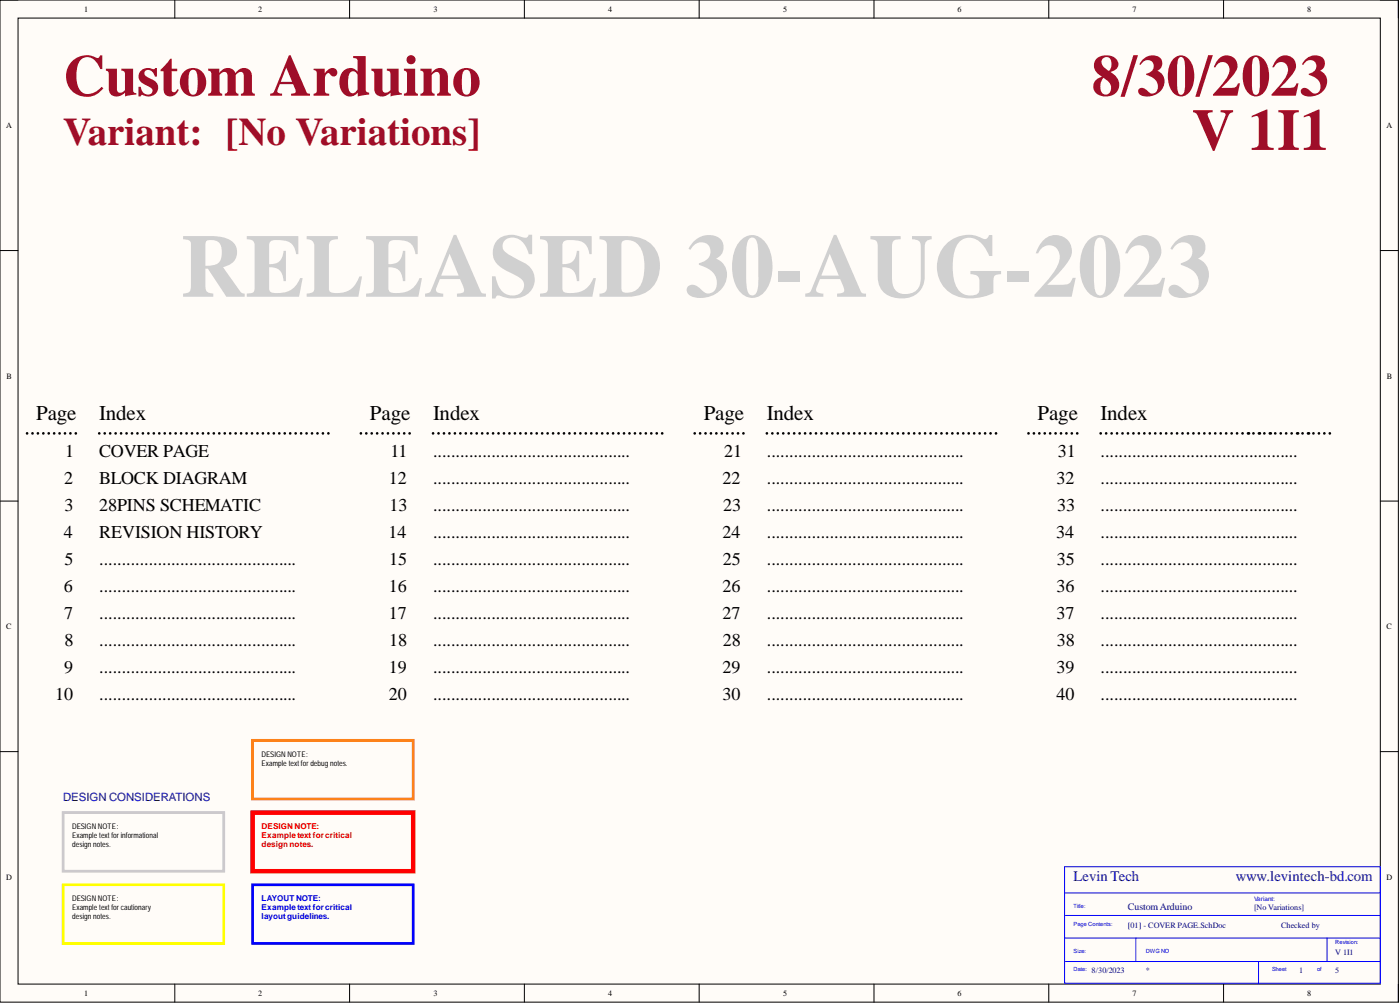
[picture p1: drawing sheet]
<svg xmlns="http://www.w3.org/2000/svg" width="393mm" height="282mm" viewBox="0 0 393 282" stroke-linecap="round" stroke-linejoin="round" font-family="sans-serif">
<path d="M0 0h392.9v281.3h-392.9z" fill-rule="evenodd" fill="#fffcf8"/>
<path d="M0 0h392.9v281.3h-392.9z" fill="none" stroke="#000" stroke-width=".28"/>
<path d="M5.1 5.1h382.7v271.2h-382.7z" fill-rule="evenodd" fill="#fffcf8"/>
<g fill="none" stroke="#000" stroke-width=".28">
<path d="M0 0h5.1M5.1 5.1h382.7v271.2h-382.7zM49.1 0v5.1M98.2 0v5.1M147.3 0v5.1M196.4 0v5.1M245.6 0v5.1M294.7 0v5.1M343.8 0v5.1M387.8 0h5.1v5.1M0 70.3h5.1M387.8 70.3h5.1"/>
<path d="M0 140.7h5.1M387.8 140.7h5.1M0 211h5.1M387.8 211h5.1M49.1 276.3v5M98.2 276.3v5M147.3 276.3v5M196.4 276.3v5M245.6 276.3v5M294.7 276.3v5M343.8 276.3v5M392.9 276.3v5"/>
</g>
<path d="M299.1 243.3h88.7v32.7h-88.7zM299.1 250.7h88.7M299.4 257h88.4M299.1 263.4h88.7M299.4 269.9h88.4M319.1 263.4v6.5M353.6 269.9v6.4M372.9 263.4v6.5" fill="none" stroke="#00f" stroke-width=".28"/>
<g fill="none" stroke="#000" stroke-width=".76">
<path d="M7.6 121.7h.1M9.1 121.7h.1M10.6 121.7h.1M12.2 121.7h.1M13.7 121.7h.1M15.2 121.7h.1M16.7 121.7h.1M18.3 121.7h.1M19.8 121.7h.1M21.3 121.7h.1M27.9 121.7h.1M29.4 121.7h.1"/>
<path d="M31 121.7h.1M32.5 121.7h.1M34 121.7h.1M35.6 121.7h.1M37.1 121.7h.1M38.6 121.7h.1M40.1 121.7h.1M41.7 121.7h.1M43.2 121.7h.1M44.7 121.7h.1M46.3 121.7h.1M47.8 121.7h.1"/>
<path d="M49.3 121.7h.1M50.9 121.7h.1M52.4 121.7h.1M53.9 121.7h.1M55.5 121.7h.1M57 121.7h.1M58.5 121.7h.1M60.1 121.7h.1M61.6 121.7h.1M63.1 121.7h.1M64.7 121.7h.1M66.2 121.7h.1"/>
<path d="M67.7 121.7h.1M69.3 121.7h.1M70.8 121.7h.1M72.3 121.7h.1M73.9 121.7h.1M75.4 121.7h.1M76.9 121.7h.1M78.5 121.7h.1M80 121.7h.1M81.5 121.7h.1M83.1 121.7h.1M84.6 121.7h.1"/>
<path d="M86.1 121.7h.1M87.7 121.7h.1M89.2 121.7h.1M90.7 121.7h.1M92.3 121.7h.1M101.4 121.7h.1M102.9 121.7h.1M104.4 121.7h.1M106 121.7h.1M107.5 121.7h.1M109 121.7h.1M110.5 121.7h.1"/>
<path d="M112 121.7h.1M113.6 121.7h.1M115.1 121.7h.1M121.7 121.7h.1M123.2 121.7h.1M124.7 121.7h.1M126.3 121.7h.1M127.8 121.7h.1M129.3 121.7h.1M130.9 121.7h.1M132.4 121.7h.1M133.9 121.7h.1"/>
<path d="M135.5 121.7h.1M137 121.7h.1M138.5 121.7h.1M140.1 121.7h.1M141.6 121.7h.1M143.1 121.7h.1M144.7 121.7h.1M146.2 121.7h.1M147.7 121.7h.1M149.3 121.7h.1M150.8 121.7h.1M152.3 121.7h.1"/>
<path d="M153.9 121.7h.1M155.4 121.7h.1M156.9 121.7h.1M158.5 121.7h.1M160 121.7h.1M161.5 121.7h.1M163.1 121.7h.1M164.6 121.7h.1M166.1 121.7h.1M167.6 121.7h.1M169.2 121.7h.1M170.7 121.7h.1"/>
<path d="M172.2 121.7h.1M173.8 121.7h.1M175.3 121.7h.1M176.9 121.7h.1M178.4 121.7h.1M179.9 121.7h.1M181.4 121.7h.1M183 121.7h.1M184.5 121.7h.1M186 121.7h.1M195.2 121.7h.1M196.7 121.7h.1"/>
<path d="M198.2 121.7h.1M199.7 121.7h.1M201.3 121.7h.1M202.8 121.7h.1M204.3 121.7h.1M205.8 121.7h.1M207.3 121.7h.1M208.9 121.7h.1M215.5 121.7h.1M217 121.7h.1M218.5 121.7h.1M220.1 121.7h.1"/>
<path d="M221.6 121.7h.1M223.1 121.7h.1M224.7 121.7h.1M226.2 121.7h.1M227.7 121.7h.1M229.3 121.7h.1M230.8 121.7h.1M232.3 121.7h.1M233.9 121.7h.1M235.4 121.7h.1M236.9 121.7h.1M238.4 121.7h.1"/>
<path d="M240 121.7h.1M241.5 121.7h.1M243.1 121.7h.1M244.6 121.7h.1M246.1 121.7h.1M247.6 121.7h.1M249.2 121.7h.1M250.7 121.7h.1M252.2 121.7h.1M253.8 121.7h.1M255.3 121.7h.1M256.8 121.7h.1"/>
<path d="M258.4 121.7h.1M259.9 121.7h.1M261.4 121.7h.1M263 121.7h.1M264.5 121.7h.1M266 121.7h.1M267.6 121.7h.1M269.1 121.7h.1M270.6 121.7h.1M272.2 121.7h.1M273.7 121.7h.1M275.2 121.7h.1"/>
<path d="M276.8 121.7h.1M278.3 121.7h.1M279.8 121.7h.1M289 121.7h.1M290.5 121.7h.1M292 121.7h.1M293.5 121.7h.1M295 121.7h.1M296.6 121.7h.1M298.1 121.7h.1M299.6 121.7h.1M301.1 121.7h.1"/>
<path d="M302.7 121.7h.1M309.2 121.7h.1M310.8 121.7h.1M312.3 121.7h.1M313.8 121.7h.1M315.4 121.7h.1M316.9 121.7h.1M318.4 121.7h.1M320 121.7h.1M321.5 121.7h.1M323 121.7h.1M324.6 121.7h.1"/>
<path d="M326.1 121.7h.1M327.6 121.7h.1M329.2 121.7h.1M330.7 121.7h.1M332.2 121.7h.1M333.8 121.7h.1M335.3 121.7h.1M336.8 121.7h.1M338.4 121.7h.1M339.9 121.7h.1M341.4 121.7h.1M343 121.7h.1"/>
<path d="M344.5 121.7h.1M346 121.7h.1M347.6 121.7h.1M349.1 121.7h.1M352.2 121.7h.1M355.2 121.7h.1M358.3 121.7h.1M359.8 121.7h.1M361.4 121.7h.1M362.9 121.7h.1M366 121.7h.1M369 121.7h.1"/>
<path d="M370.6 121.7h.1M372.1 121.7h.1M373.6 121.7h.1"/>
</g>
<g fill="#000">
<circle cx="350.6" cy="121.7" r=".38"/>
<circle cx="353.7" cy="121.7" r=".38"/>
<circle cx="356.8" cy="121.7" r=".38"/>
<circle cx="364.4" cy="121.7" r=".38"/>
<circle cx="367.5" cy="121.7" r=".38"/>
</g>
<path d="M17.7 228.1h45.2v16.5h-45.2z" fill="none" stroke="#c6c3c6" stroke-width=".76"/>
<path d="M17.7 248.4h45.2v16.5h-45.2z" fill="none" stroke="#ff0" stroke-width=".76"/>
<path d="M71 228.1h45.1v16.5h-45.1z" fill="none" stroke="#f00" stroke-width="1.3"/>
<path d="M71 248.4h45.1v16.5h-45.1z" fill="none" stroke="#00f" stroke-width=".76"/>
<path d="M71 207.8h45.1v16.5h-45.1z" fill="none" stroke="#fd8300" stroke-width=".76"/>
<text font-size="25.2" fill="#d0d0d0" x="50.8" y="83.3">RELEASED 30-AUG-2023</text>
<g font-size="16.5" fill="#9e0e29">
<text x="17.7" y="26.9">Custom Arduino</text>
<text x="306.7" y="26.9">8/30/2023</text>
<text x="334.9" y="42.1">V 1I1</text>
</g>
<text font-size="11" fill="#9e0e29" x="17.7" y="40.7">Variant: [No Variations]</text>
<g font-size="5.9">
<text x="10.1" y="117.9">Page</text>
<text x="27.9" y="117.9">Index</text>
<text x="103.9" y="117.9">Page</text>
<text x="121.7" y="117.9">Index</text>
<text x="197.7" y="117.9">Page</text>
<text x="215.5" y="117.9">Index</text>
<text x="291.5" y="117.9">Page</text>
<text x="309.2" y="117.9">Index</text>
</g>
<g font-size="5.1">
<text x="18.3" y="128.2">1</text>
<text x="27.9" y="128.2">COVER PAGE</text>
<text x="109.7" y="128.2">11</text>
<text x="121.7" y="128.2">............................................</text>
<text x="203.5" y="128.2">21</text>
<text x="215.5" y="128.2">............................................</text>
<text x="297.2" y="128.2">31</text>
<text x="309.2" y="128.2">............................................</text>
<text x="18" y="135.8">2</text>
<text x="27.9" y="135.8">BLOCK DIAGRAM</text>
<text x="109.2" y="135.8">12</text>
<text x="121.7" y="135.8">............................................</text>
<text x="203" y="135.8">22</text>
<text x="215.5" y="135.8">............................................</text>
<text x="296.8" y="135.8">32</text>
<text x="309.2" y="135.8">............................................</text>
<text x="18.2" y="143.4">3</text>
<text x="27.9" y="143.4">28PINS SCHEMATIC</text>
<text x="109.4" y="143.4">13</text>
<text x="121.7" y="143.4">............................................</text>
<text x="203.2" y="143.4">23</text>
<text x="215.5" y="143.4">............................................</text>
<text x="297" y="143.4">33</text>
<text x="309.2" y="143.4">............................................</text>
<text x="17.9" y="151">4</text>
<text x="27.9" y="151">REVISION HISTORY</text>
<text x="109.2" y="151">14</text>
<text x="121.7" y="151">............................................</text>
<text x="202.9" y="151">24</text>
<text x="215.5" y="151">............................................</text>
<text x="296.7" y="151">34</text>
<text x="309.2" y="151">............................................</text>
<text x="18.1" y="158.6">5</text>
<text x="27.9" y="158.6">............................................</text>
<text x="109.3" y="158.6">15</text>
<text x="121.7" y="158.6">............................................</text>
<text x="203.1" y="158.6">25</text>
<text x="215.5" y="158.6">............................................</text>
<text x="296.9" y="158.6">35</text>
<text x="309.2" y="158.6">............................................</text>
<text x="17.9" y="166.2">6</text>
<text x="27.9" y="166.2">............................................</text>
<text x="109.2" y="166.2">16</text>
<text x="121.7" y="166.2">............................................</text>
<text x="203" y="166.2">26</text>
<text x="215.5" y="166.2">............................................</text>
<text x="296.8" y="166.2">36</text>
<text x="309.2" y="166.2">............................................</text>
<text x="18" y="173.8">7</text>
<text x="27.9" y="173.8">............................................</text>
<text x="109.2" y="173.8">17</text>
<text x="121.7" y="173.8">............................................</text>
<text x="203" y="173.8">27</text>
<text x="215.5" y="173.8">............................................</text>
<text x="296.8" y="173.8">37</text>
<text x="309.2" y="173.8">............................................</text>
<text x="18.1" y="181.4">8</text>
<text x="27.9" y="181.4">............................................</text>
<text x="109.3" y="181.4">18</text>
<text x="121.7" y="181.4">............................................</text>
<text x="203.1" y="181.4">28</text>
<text x="215.5" y="181.4">............................................</text>
<text x="296.9" y="181.4">38</text>
<text x="309.2" y="181.4">............................................</text>
<text x="18" y="189">9</text>
<text x="27.9" y="189">............................................</text>
<text x="109.2" y="189">19</text>
<text x="121.7" y="189">............................................</text>
<text x="203" y="189">29</text>
<text x="215.5" y="189">............................................</text>
<text x="296.8" y="189">39</text>
<text x="309.2" y="189">............................................</text>
<text x="15.5" y="196.6">10</text>
<text x="27.9" y="196.6">............................................</text>
<text x="109.2" y="196.6">20</text>
<text x="121.7" y="196.6">............................................</text>
<text x="203" y="196.6">30</text>
<text x="215.5" y="196.6">............................................</text>
<text x="296.8" y="196.6">40</text>
<text x="309.2" y="196.6">............................................</text>
</g>
<g font-size="4.1" fill="#000080">
<text x="301.6" y="247.5">Levin Tech</text>
<text x="347.3" y="247.5">www.levintech-bd.com</text>
</g>
<text font-size="3.2" fill="#000080" x="17.7" y="224.9">DESIGN CONSIDERATIONS</text>
<text font-size="2.8" fill="#000080" x="316.8" y="255.4">CustomArduino</text>
<g font-size="2.3">
<text x="23.7" y="3.3">1</text>
<text x="72.6" y="3.3">2</text>
<text x="121.8" y="3.3">3</text>
<text x="170.8" y="3.3">4</text>
<text x="220" y="3.3">5</text>
<text x="269" y="3.3">6</text>
<text x="318.2" y="3.3">7</text>
<text x="367.3" y="3.3">8</text>
<text x="1.7" y="35.9">A</text>
<text x="389.5" y="35.9">A</text>
<text x="1.9" y="106.3">B</text>
<text x="389.7" y="106.3">B</text>
<text x="1.8" y="176.6">C</text>
<text x="389.6" y="176.6">C</text>
<text x="1.8" y="247">D</text>
<text x="389.6" y="247">D</text>
<text x="23.7" y="279.6">1</text>
<text x="72.6" y="279.6">2</text>
<text x="121.8" y="279.6">3</text>
<text x="170.8" y="279.6">4</text>
<text x="220" y="279.6">5</text>
<text x="269" y="279.6">6</text>
<text x="318.2" y="279.6">7</text>
<text x="367.3" y="279.6">8</text>
</g>
<g font-size="2.3" fill="#f00">
<text x="73.5" y="232.7">DESIGNNOTE:</text>
<text x="73.5" y="235.2">Exampletext forcritical</text>
<text x="73.5" y="237.8">designnotes.</text>
</g>
<g font-size="2.3" fill="#00f">
<text x="73.5" y="253">LAYOUT NOTE:</text>
<text x="73.5" y="255.5">Exampletext forcritical</text>
<text x="73.5" y="258">layoutguidelines.</text>
</g>
<g font-size="2.3" fill="#000080">
<text x="352.3" y="255.5">[No Variations]</text>
<text x="316.8" y="260.6">[01] - COVER PAGE.SchDoc</text>
<text x="359.9" y="260.6">Checked by</text>
<text x="375.1" y="268.2">V 1I1</text>
<text x="306.7" y="273.2">8/30/2023</text>
<text x="321.9" y="273.2">*</text>
<text x="365" y="273.2">1</text>
<text x="375.1" y="273.2">5</text>
</g>
<g font-size="2.2">
<text x="73.5" y="212.4">DESIGNNOTE:</text>
<text x="73.5" y="214.9">Example text for debug notes.</text>
<text x="20.3" y="232.7">DESIGNNOTE:</text>
<text x="20.3" y="235.2">Example text for informational</text>
<text x="20.3" y="237.8">design notes.</text>
<text x="20.3" y="253">DESIGNNOTE:</text>
<text x="20.3" y="255.5">Example text for cautionary</text>
<text x="20.3" y="258">design notes.</text>
</g>
<text font-size="1.8" fill="#00f" x="352.3" y="253">Variant:</text>
<g font-size="1.6" fill="#00f">
<text x="301.6" y="254.9">Title:</text>
<text x="301.6" y="260">Page Contents:</text>
<text x="301.6" y="267.6">Size:</text>
<text x="321.9" y="267.6">DWGNO</text>
<text x="375.1" y="265">Revision:</text>
<text x="301.6" y="272.6">Date:</text>
<text x="357.4" y="272.6">Sheet</text>
<text x="370.1" y="272.6">of</text>
</g>
</svg>
